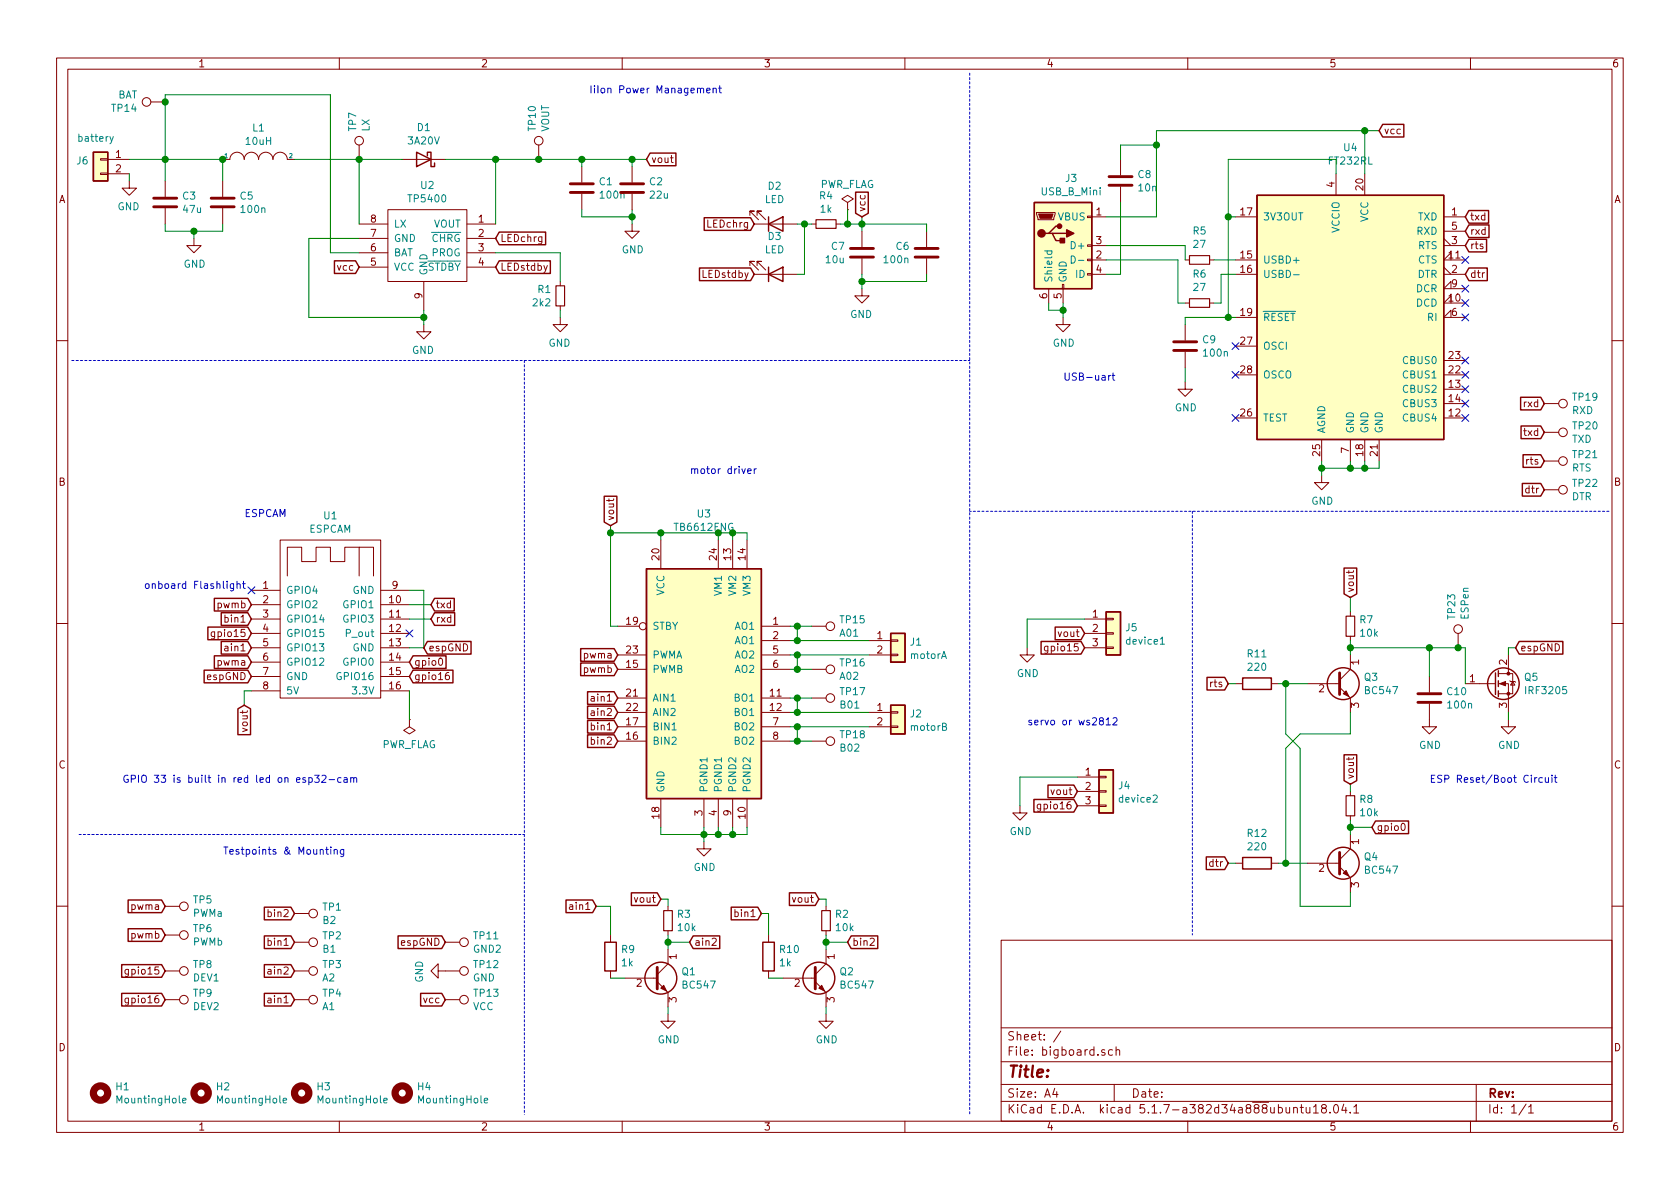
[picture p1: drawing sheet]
EESchema Schematic File Version 4
EELAYER 30 0
EELAYER END
$Descr A4 11693 8268
encoding utf-8
Sheet 1 1
Title ""
Date ""
Rev ""
Comp ""
Comment1 ""
Comment2 ""
Comment3 ""
Comment4 ""
$EndDescr
$Comp
L TP5400:TP5400 U2
U 1 1
P 2950 1450
F 0 "U2" H 2925 1621 50  0000 C CNN
F 1 "TP5400" H 2925 1528 50  0000 C CNN
F 2 "TP5400:ESOP8-F.Cu-only" H 2950 1450 50  0001 C CNN
F 3 "" H 2950 1450 50  0001 C CNN
	1    2950 1450
	-1   0    0    -1  
$EndComp
Text GLabel 2500 1850 0    50   Input ~ 0
vcc
Text GLabel 3450 1650 2    50   Input ~ 0
LEDchrg
Text GLabel 3450 1850 2    50   Input ~ 0
LEDstdby
Wire Wire Line
	2500 1650 2150 1650
Wire Wire Line
	2150 1650 2150 2200
Wire Wire Line
	2150 2200 2950 2200
Wire Wire Line
	2950 2200 2950 2150
$Comp
L power:GND #PWR03
U 1 1
P 2950 2250
F 0 "#PWR03" H 2950 2000 50  0001 C CNN
F 1 "GND" H 2955 2073 50  0000 C CNN
F 2 "" H 2950 2250 50  0001 C CNN
F 3 "" H 2950 2250 50  0001 C CNN
	1    2950 2250
	-1   0    0    -1  
$EndComp
Wire Wire Line
	2950 2250 2950 2200
Connection ~ 2950 2200
$Comp
L Device:R_Small R1
U 1 1
P 3900 2050
F 0 "R1" H 3959 2097 50  0000 L CNN
F 1 "2k2" H 3959 2004 50  0000 L CNN
F 2 "Resistor_THT:R_Axial_DIN0204_L3.6mm_D1.6mm_P5.08mm_Horizontal" H 3900 2050 50  0001 C CNN
F 3 "~" H 3900 2050 50  0001 C CNN
	1    3900 2050
	-1   0    0    -1  
$EndComp
$Comp
L power:GND #PWR02
U 1 1
P 3900 2200
F 0 "#PWR02" H 3900 1950 50  0001 C CNN
F 1 "GND" H 3905 2023 50  0000 C CNN
F 2 "" H 3900 2200 50  0001 C CNN
F 3 "" H 3900 2200 50  0001 C CNN
	1    3900 2200
	-1   0    0    -1  
$EndComp
Wire Wire Line
	3900 2200 3900 2150
Wire Wire Line
	3900 1950 3900 1750
Wire Wire Line
	3900 1750 3450 1750
$Comp
L Device:D_Schottky D1
U 1 1
P 2950 1100
F 0 "D1" H 2950 881 50  0000 C CNN
F 1 "3A20V" H 2950 974 50  0000 C CNN
F 2 "Diode_THT:D_A-405_P7.62mm_Horizontal" H 2950 1100 50  0001 C CNN
F 3 "~" H 2950 1100 50  0001 C CNN
	1    2950 1100
	-1   0    0    1   
$EndComp
$Comp
L pspice:INDUCTOR L1
U 1 1
P 1800 1100
F 0 "L1" H 1800 1321 50  0000 C CNN
F 1 "10uH" H 1800 1228 50  0000 C CNN
F 2 "Inductor_THT:L_Toroid_Vertical_L10.0mm_W5.0mm_P5.08mm" H 1800 1100 50  0001 C CNN
F 3 "~" H 1800 1100 50  0001 C CNN
	1    1800 1100
	1    0    0    -1  
$EndComp
$Comp
L Device:R_Small R4
U 1 1
P 5750 1550
F 0 "R4" V 5551 1550 50  0000 C CNN
F 1 "1k" V 5644 1550 50  0000 C CNN
F 2 "Resistor_THT:R_Axial_DIN0204_L3.6mm_D1.6mm_P5.08mm_Horizontal" H 5750 1550 50  0001 C CNN
F 3 "~" H 5750 1550 50  0001 C CNN
	1    5750 1550
	0    -1   1    0   
$EndComp
$Comp
L Device:LED D2
U 1 1
P 5400 1550
F 0 "D2" H 5392 1289 50  0000 C CNN
F 1 "LED" H 5392 1382 50  0000 C CNN
F 2 "LED_THT:LED_D3.0mm" H 5400 1550 50  0001 C CNN
F 3 "~" H 5400 1550 50  0001 C CNN
	1    5400 1550
	1    0    0    1   
$EndComp
$Comp
L Device:LED D3
U 1 1
P 5400 1900
F 0 "D3" H 5392 1639 50  0000 C CNN
F 1 "LED" H 5392 1732 50  0000 C CNN
F 2 "LED_THT:LED_D3.0mm" H 5400 1900 50  0001 C CNN
F 3 "~" H 5400 1900 50  0001 C CNN
	1    5400 1900
	1    0    0    1   
$EndComp
Wire Wire Line
	5650 1550 5600 1550
Wire Wire Line
	5600 1550 5600 1900
Wire Wire Line
	5600 1900 5550 1900
Connection ~ 5600 1550
Wire Wire Line
	5600 1550 5550 1550
Text GLabel 5250 1550 0    50   Input ~ 0
LEDchrg
Text GLabel 5250 1900 0    50   Input ~ 0
LEDstdby
$Comp
L Device:C C7
U 1 1
P 6000 1750
F 0 "C7" H 6115 1797 50  0000 L CNN
F 1 "10u" H 6115 1704 50  0000 L CNN
F 2 "Capacitor_THT:CP_Radial_D10.0mm_P2.50mm_P5.00mm" H 6038 1600 50  0001 C CNN
F 3 "~" H 6000 1750 50  0001 C CNN
	1    6000 1750
	-1   0    0    -1  
$EndComp
Text GLabel 6000 1500 1    50   Input ~ 0
vcc
$Comp
L power:PWR_FLAG #FLG02
U 1 1
P 5900 1450
F 0 "#FLG02" H 5900 1525 50  0001 C CNN
F 1 "PWR_FLAG" H 5900 1628 50  0000 C CNN
F 2 "" H 5900 1450 50  0001 C CNN
F 3 "~" H 5900 1450 50  0001 C CNN
	1    5900 1450
	-1   0    0    -1  
$EndComp
$Comp
L power:GND #PWR08
U 1 1
P 6000 2000
F 0 "#PWR08" H 6000 1750 50  0001 C CNN
F 1 "GND" H 6005 1823 50  0000 C CNN
F 2 "" H 6000 2000 50  0001 C CNN
F 3 "" H 6000 2000 50  0001 C CNN
	1    6000 2000
	-1   0    0    -1  
$EndComp
Wire Wire Line
	6000 1950 6000 1900
Wire Wire Line
	5900 1450 5900 1550
Connection ~ 5900 1550
Wire Wire Line
	5900 1550 5850 1550
Wire Wire Line
	6000 1500 6000 1550
Connection ~ 6000 1550
Wire Wire Line
	6000 1550 5900 1550
Wire Wire Line
	6000 1550 6000 1600
Text GLabel 4500 1100 2    50   Input ~ 0
vout
$Comp
L power:GND #PWR01
U 1 1
P 4400 1550
F 0 "#PWR01" H 4400 1300 50  0001 C CNN
F 1 "GND" H 4405 1373 50  0000 C CNN
F 2 "" H 4400 1550 50  0001 C CNN
F 3 "" H 4400 1550 50  0001 C CNN
	1    4400 1550
	1    0    0    -1  
$EndComp
$Comp
L Device:C C2
U 1 1
P 4400 1300
F 0 "C2" H 4515 1347 50  0000 L CNN
F 1 "22u" H 4515 1254 50  0000 L CNN
F 2 "Capacitor_THT:CP_Radial_D10.0mm_P2.50mm_P5.00mm" H 4438 1150 50  0001 C CNN
F 3 "~" H 4400 1300 50  0001 C CNN
	1    4400 1300
	1    0    0    -1  
$EndComp
$Comp
L Device:C C1
U 1 1
P 4050 1300
F 0 "C1" H 4165 1347 50  0000 L CNN
F 1 "100n" H 4165 1254 50  0000 L CNN
F 2 "Capacitor_THT:C_Disc_D3.0mm_W1.6mm_P2.50mm" H 4088 1150 50  0001 C CNN
F 3 "~" H 4050 1300 50  0001 C CNN
	1    4050 1300
	1    0    0    -1  
$EndComp
$Comp
L Device:C C5
U 1 1
P 1550 1400
F 0 "C5" H 1665 1447 50  0000 L CNN
F 1 "100n" H 1665 1354 50  0000 L CNN
F 2 "Capacitor_THT:C_Disc_D3.0mm_W1.6mm_P2.50mm" H 1588 1250 50  0001 C CNN
F 3 "~" H 1550 1400 50  0001 C CNN
	1    1550 1400
	1    0    0    -1  
$EndComp
$Comp
L Device:C C3
U 1 1
P 1150 1400
F 0 "C3" H 1265 1447 50  0000 L CNN
F 1 "47u" H 1265 1354 50  0000 L CNN
F 2 "Capacitor_THT:CP_Radial_D10.0mm_P2.50mm_P5.00mm" H 1188 1250 50  0001 C CNN
F 3 "~" H 1150 1400 50  0001 C CNN
	1    1150 1400
	1    0    0    -1  
$EndComp
$Comp
L power:GND #PWR06
U 1 1
P 1350 1650
F 0 "#PWR06" H 1350 1400 50  0001 C CNN
F 1 "GND" H 1355 1473 50  0000 C CNN
F 2 "" H 1350 1650 50  0001 C CNN
F 3 "" H 1350 1650 50  0001 C CNN
	1    1350 1650
	1    0    0    -1  
$EndComp
Wire Wire Line
	4050 1100 4050 1150
Wire Wire Line
	4400 1150 4400 1100
Connection ~ 4400 1100
Wire Wire Line
	4400 1550 4400 1500
Wire Wire Line
	4400 1500 4050 1500
Wire Wire Line
	4050 1500 4050 1450
Connection ~ 4400 1500
Wire Wire Line
	4400 1500 4400 1450
Wire Wire Line
	1550 1600 1550 1550
Wire Wire Line
	1350 1650 1350 1600
$Comp
L Device:C C9
U 1 1
P 8250 2400
F 0 "C9" H 8365 2447 50  0000 L CNN
F 1 "100n" H 8365 2354 50  0000 L CNN
F 2 "Capacitor_THT:C_Disc_D3.0mm_W1.6mm_P2.50mm" H 8288 2250 50  0001 C CNN
F 3 "~" H 8250 2400 50  0001 C CNN
	1    8250 2400
	1    0    0    -1  
$EndComp
$Comp
L Device:R_Small R6
U 1 1
P 8350 2100
F 0 "R6" V 8549 2100 50  0000 C CNN
F 1 "27" V 8456 2100 50  0000 C CNN
F 2 "Resistor_THT:R_Axial_DIN0204_L3.6mm_D1.6mm_P5.08mm_Horizontal" H 8350 2100 50  0001 C CNN
F 3 "~" H 8350 2100 50  0001 C CNN
	1    8350 2100
	0    -1   -1   0   
$EndComp
$Comp
L Device:R_Small R5
U 1 1
P 8350 1800
F 0 "R5" V 8549 1800 50  0000 C CNN
F 1 "27" V 8456 1800 50  0000 C CNN
F 2 "Resistor_THT:R_Axial_DIN0204_L3.6mm_D1.6mm_P5.08mm_Horizontal" H 8350 1800 50  0001 C CNN
F 3 "~" H 8350 1800 50  0001 C CNN
	1    8350 1800
	0    -1   -1   0   
$EndComp
Text GLabel 9600 900  2    50   Input ~ 0
vcc
$Comp
L bigboard-rescue:USB_B_Mini-Connector J3
U 1 1
P 7400 1700
F 0 "J3" H 7457 2170 50  0000 C CNN
F 1 "USB_B_Mini" H 7457 2077 50  0000 C CNN
F 2 "Connector_USB:USB_Micro-B_Molex-105017-0001" H 7550 1650 50  0001 C CNN
F 3 "~" H 7550 1650 50  0001 C CNN
	1    7400 1700
	1    0    0    -1  
$EndComp
$Comp
L Device:C C8
U 1 1
P 7800 1250
F 0 "C8" H 7915 1297 50  0000 L CNN
F 1 "10n" H 7915 1204 50  0000 L CNN
F 2 "Capacitor_THT:C_Disc_D4.3mm_W1.9mm_P5.00mm" H 7838 1100 50  0001 C CNN
F 3 "~" H 7800 1250 50  0001 C CNN
	1    7800 1250
	1    0    0    -1  
$EndComp
$Comp
L power:GND #PWR011
U 1 1
P 7400 2200
F 0 "#PWR011" H 7400 1950 50  0001 C CNN
F 1 "GND" H 7405 2023 50  0000 C CNN
F 2 "" H 7400 2200 50  0001 C CNN
F 3 "" H 7400 2200 50  0001 C CNN
	1    7400 2200
	1    0    0    -1  
$EndComp
$Comp
L power:GND #PWR012
U 1 1
P 8250 2650
F 0 "#PWR012" H 8250 2400 50  0001 C CNN
F 1 "GND" H 8255 2473 50  0000 C CNN
F 2 "" H 8250 2650 50  0001 C CNN
F 3 "" H 8250 2650 50  0001 C CNN
	1    8250 2650
	1    0    0    -1  
$EndComp
Wire Wire Line
	7700 1500 8050 1500
Wire Wire Line
	8050 1500 8050 1000
Wire Wire Line
	7800 1100 7800 1000
Wire Wire Line
	7800 1000 8050 1000
Wire Wire Line
	7800 1400 7800 1900
Wire Wire Line
	7800 1900 7700 1900
Wire Wire Line
	8050 900  8050 1000
Connection ~ 8050 1000
$Comp
L Device:C C6
U 1 1
P 6450 1750
F 0 "C6" H 6565 1797 50  0000 L CNN
F 1 "100n" H 6565 1704 50  0000 L CNN
F 2 "Capacitor_THT:C_Disc_D3.0mm_W1.6mm_P2.50mm" H 6488 1600 50  0001 C CNN
F 3 "~" H 6450 1750 50  0001 C CNN
	1    6450 1750
	-1   0    0    -1  
$EndComp
Wire Wire Line
	6450 1600 6450 1550
Wire Wire Line
	6450 1550 6000 1550
Wire Wire Line
	6450 1900 6450 1950
Wire Wire Line
	6450 1950 6000 1950
Connection ~ 6000 1950
Wire Wire Line
	6000 2000 6000 1950
Text GLabel 10200 1600 2    50   Input ~ 0
rxd
Text GLabel 10200 1500 2    50   Input ~ 0
txd
Text GLabel 10200 1700 2    50   Input ~ 0
rts
Text GLabel 10200 1900 2    50   Input ~ 0
dtr
Wire Wire Line
	7300 2100 7300 2150
Wire Wire Line
	7300 2150 7400 2150
Wire Wire Line
	7400 2150 7400 2100
Wire Wire Line
	7400 2150 7400 2200
Connection ~ 7400 2150
Text GLabel 1700 4900 3    50   Input ~ 0
vout
Wire Wire Line
	1700 4900 1700 4800
Wire Wire Line
	1700 4800 1750 4800
Wire Wire Line
	2850 4500 2950 4500
Wire Wire Line
	2850 4100 2950 4100
Wire Wire Line
	2950 4100 2950 4500
NoConn ~ 2850 4400
$Comp
L power:PWR_FLAG #FLG01
U 1 1
P 2850 5000
F 0 "#FLG01" H 2850 5075 50  0001 C CNN
F 1 "PWR_FLAG" H 2850 5177 50  0000 C CNN
F 2 "" H 2850 5000 50  0001 C CNN
F 3 "~" H 2850 5000 50  0001 C CNN
	1    2850 5000
	-1   0    0    1   
$EndComp
Wire Wire Line
	2850 5000 2850 4800
Text GLabel 3000 4200 2    50   Input ~ 0
txd
Text GLabel 3000 4300 2    50   Input ~ 0
rxd
Wire Wire Line
	2850 4200 3000 4200
Wire Wire Line
	3000 4300 2850 4300
$Comp
L bigboard-rescue:FT232RL-Interface_USB U4
U 1 1
P 9400 2200
F 0 "U4" H 9400 3384 50  0000 C CNN
F 1 "FT232RL" H 9400 3291 50  0000 C CNN
F 2 "Package_SO:SSOP-28_5.3x10.2mm_P0.65mm" H 9400 2200 50  0001 C CNN
F 3 "http://www.ftdichip.com/Products/ICs/FT232RL.htm" H 9400 2200 50  0001 C CNN
	1    9400 2200
	1    0    0    -1  
$EndComp
Wire Wire Line
	8250 2550 8250 2650
Wire Wire Line
	9500 1200 9500 900 
Connection ~ 9500 900 
Wire Wire Line
	9500 900  9600 900 
Wire Wire Line
	9300 1200 9300 1100
Wire Wire Line
	9300 1100 8550 1100
Wire Wire Line
	8550 1100 8550 1500
Wire Wire Line
	8550 1500 8600 1500
Wire Wire Line
	8550 1500 8550 2200
Wire Wire Line
	8550 2200 8600 2200
Connection ~ 8550 1500
Wire Wire Line
	8450 1800 8600 1800
Wire Wire Line
	8250 1800 8250 1700
Wire Wire Line
	7700 1700 8250 1700
Wire Wire Line
	7700 1800 8200 1800
Wire Wire Line
	8200 1800 8200 2100
Wire Wire Line
	8200 2100 8250 2100
Wire Wire Line
	8450 2100 8500 2100
Wire Wire Line
	8500 2100 8500 1900
Wire Wire Line
	8500 1900 8600 1900
NoConn ~ 8600 2400
NoConn ~ 8600 2600
NoConn ~ 8600 2900
Wire Wire Line
	8250 2250 8250 2200
Wire Wire Line
	8250 2200 8550 2200
Connection ~ 8550 2200
Wire Wire Line
	9200 3200 9200 3250
Wire Wire Line
	9200 3250 9400 3250
Wire Wire Line
	9600 3250 9600 3200
Wire Wire Line
	9500 3200 9500 3250
Connection ~ 9500 3250
Wire Wire Line
	9500 3250 9600 3250
Wire Wire Line
	9400 3200 9400 3250
Connection ~ 9400 3250
Wire Wire Line
	9400 3250 9500 3250
NoConn ~ 10200 1800
NoConn ~ 10200 2000
NoConn ~ 10200 2100
NoConn ~ 10200 2200
NoConn ~ 10200 2500
NoConn ~ 10200 2600
NoConn ~ 10200 2700
NoConn ~ 10200 2800
NoConn ~ 10200 2900
$Comp
L power:GND #PWR013
U 1 1
P 9200 3300
F 0 "#PWR013" H 9200 3050 50  0001 C CNN
F 1 "GND" H 9205 3123 50  0000 C CNN
F 2 "" H 9200 3300 50  0001 C CNN
F 3 "" H 9200 3300 50  0001 C CNN
	1    9200 3300
	1    0    0    -1  
$EndComp
Wire Wire Line
	9200 3300 9200 3250
Connection ~ 9200 3250
$Comp
L bigboard-rescue:TB6612FNG-Driver_Motor U3
U 1 1
P 4900 4750
F 0 "U3" H 4900 5934 50  0000 C CNN
F 1 "TB6612FNG" H 4900 5841 50  0000 C CNN
F 2 "Package_SO:SSOP-24_5.3x8.2mm_P0.65mm" H 5350 5350 50  0001 C CNN
F 3 "https://toshiba.semicon-storage.com/us/product/linear/motordriver/detail.TB6612FNG.html" H 5350 5350 50  0001 C CNN
	1    4900 4750
	1    0    0    -1  
$EndComp
$Comp
L Connector_Generic:Conn_01x02 J1
U 1 1
P 6250 4450
F 0 "J1" H 6330 4442 50  0000 L CNN
F 1 "motorA" H 6330 4349 50  0000 L CNN
F 2 "Connector_PinHeader_2.54mm:PinHeader_1x02_P2.54mm_Vertical" H 6250 4450 50  0001 C CNN
F 3 "~" H 6250 4450 50  0001 C CNN
	1    6250 4450
	1    0    0    -1  
$EndComp
$Comp
L Connector_Generic:Conn_01x02 J2
U 1 1
P 6250 4950
F 0 "J2" H 6330 4942 50  0000 L CNN
F 1 "motorB" H 6330 4849 50  0000 L CNN
F 2 "Connector_PinHeader_2.54mm:PinHeader_1x02_P2.54mm_Vertical" H 6250 4950 50  0001 C CNN
F 3 "~" H 6250 4950 50  0001 C CNN
	1    6250 4950
	1    0    0    -1  
$EndComp
Wire Wire Line
	5500 4350 5550 4350
Wire Wire Line
	5550 4350 5550 4450
Wire Wire Line
	5550 4450 5500 4450
Wire Wire Line
	5550 4450 6050 4450
Connection ~ 5550 4450
Wire Wire Line
	5500 4550 5550 4550
Wire Wire Line
	5500 4650 5550 4650
Wire Wire Line
	5550 4650 5550 4550
Connection ~ 5550 4550
Wire Wire Line
	5550 4550 6050 4550
Wire Wire Line
	5500 4850 5550 4850
Wire Wire Line
	5550 4850 5550 4950
Wire Wire Line
	5550 4950 5500 4950
Wire Wire Line
	5550 4950 6050 4950
Connection ~ 5550 4950
Wire Wire Line
	5500 5050 5550 5050
Wire Wire Line
	5500 5150 5550 5150
Wire Wire Line
	5550 5150 5550 5050
Connection ~ 5550 5050
Wire Wire Line
	5550 5050 6050 5050
$Comp
L power:GND #PWR07
U 1 1
P 4900 5850
F 0 "#PWR07" H 4900 5600 50  0001 C CNN
F 1 "GND" H 4905 5673 50  0000 C CNN
F 2 "" H 4900 5850 50  0001 C CNN
F 3 "" H 4900 5850 50  0001 C CNN
	1    4900 5850
	1    0    0    -1  
$EndComp
Wire Wire Line
	4600 5750 4600 5800
Wire Wire Line
	4600 5800 4900 5800
Wire Wire Line
	5200 5800 5200 5750
Wire Wire Line
	5100 5750 5100 5800
Connection ~ 5100 5800
Wire Wire Line
	5100 5800 5200 5800
Wire Wire Line
	5000 5750 5000 5800
Connection ~ 5000 5800
Wire Wire Line
	5000 5800 5100 5800
Wire Wire Line
	4900 5750 4900 5800
Connection ~ 4900 5800
Wire Wire Line
	4900 5800 5000 5800
Wire Wire Line
	4900 5850 4900 5800
Wire Wire Line
	5200 3750 5200 3700
Wire Wire Line
	5200 3700 5100 3700
Wire Wire Line
	4600 3700 4600 3750
Wire Wire Line
	5000 3750 5000 3700
Connection ~ 5000 3700
Wire Wire Line
	5000 3700 4600 3700
Wire Wire Line
	5100 3750 5100 3700
Connection ~ 5100 3700
Wire Wire Line
	5100 3700 5000 3700
Wire Wire Line
	4300 4350 4250 4350
Wire Wire Line
	4250 4350 4250 3700
Wire Wire Line
	4250 3700 4600 3700
Connection ~ 4600 3700
Text GLabel 4250 3650 1    50   Input ~ 0
vout
Wire Wire Line
	4250 3650 4250 3700
Connection ~ 4250 3700
Text GLabel 1750 4700 0    50   Input ~ 0
espGND
Text GLabel 2950 4500 2    50   Input ~ 0
espGND
Text GLabel 10550 4500 2    50   Input ~ 0
espGND
Text GLabel 9400 4150 1    50   Input ~ 0
vout
$Comp
L Device:R_Small R7
U 1 1
P 9400 4350
F 0 "R7" H 9459 4397 50  0000 L CNN
F 1 "10k" H 9459 4304 50  0000 L CNN
F 2 "Resistor_THT:R_Axial_DIN0204_L3.6mm_D1.6mm_P5.08mm_Horizontal" H 9400 4350 50  0001 C CNN
F 3 "~" H 9400 4350 50  0001 C CNN
	1    9400 4350
	1    0    0    -1  
$EndComp
$Comp
L power:GND #PWR015
U 1 1
P 10500 5000
F 0 "#PWR015" H 10500 4750 50  0001 C CNN
F 1 "GND" H 10505 4823 50  0000 C CNN
F 2 "" H 10500 5000 50  0001 C CNN
F 3 "" H 10500 5000 50  0001 C CNN
	1    10500 5000
	1    0    0    -1  
$EndComp
Wire Wire Line
	10550 4500 10500 4500
Wire Wire Line
	10500 4500 10500 4550
Wire Wire Line
	9400 4450 9400 4500
Wire Wire Line
	9400 4500 9950 4500
Wire Wire Line
	10200 4500 10200 4750
Connection ~ 9400 4500
Wire Wire Line
	9400 4500 9400 4550
Wire Wire Line
	9400 4250 9400 4150
Wire Wire Line
	10500 5000 10500 4950
Text GLabel 8550 4750 0    50   Input ~ 0
rts
$Comp
L Device:R_Small R8
U 1 1
P 9400 5600
F 0 "R8" H 9459 5647 50  0000 L CNN
F 1 "10k" H 9459 5554 50  0000 L CNN
F 2 "Resistor_THT:R_Axial_DIN0204_L3.6mm_D1.6mm_P5.08mm_Horizontal" H 9400 5600 50  0001 C CNN
F 3 "~" H 9400 5600 50  0001 C CNN
	1    9400 5600
	1    0    0    -1  
$EndComp
Text GLabel 9400 5450 1    50   Input ~ 0
vout
Wire Wire Line
	9400 5450 9400 5500
Text GLabel 8550 6000 0    50   Input ~ 0
dtr
Wire Wire Line
	9400 5700 9400 5750
Text GLabel 2850 4600 2    50   Input ~ 0
gpio0
Text GLabel 9550 5750 2    50   Input ~ 0
gpio0
Wire Wire Line
	9550 5750 9400 5750
Connection ~ 9400 5750
Wire Wire Line
	9400 5750 9400 5800
Wire Wire Line
	8950 5200 8950 6000
Wire Wire Line
	8950 6000 8900 6000
Wire Wire Line
	9400 4950 9400 5100
Wire Wire Line
	8950 6000 9100 6000
Connection ~ 8950 6000
Wire Wire Line
	8900 4750 8950 4750
Wire Wire Line
	8950 5100 9050 5200
Wire Wire Line
	9050 6300 9400 6300
Wire Wire Line
	9400 6200 9400 6300
Wire Wire Line
	8950 4750 8950 5100
Connection ~ 8950 4750
Wire Wire Line
	8950 4750 9100 4750
Text GLabel 2850 4700 2    50   Input ~ 0
gpio16
Text GLabel 7550 4500 0    50   Input ~ 0
gpio15
Text GLabel 7500 5600 0    50   Input ~ 0
gpio16
$Comp
L Device:C C10
U 1 1
P 9950 4850
F 0 "C10" H 10065 4897 50  0000 L CNN
F 1 "100n" H 10065 4804 50  0000 L CNN
F 2 "Capacitor_THT:C_Disc_D3.0mm_W1.6mm_P2.50mm" H 9988 4700 50  0001 C CNN
F 3 "~" H 9950 4850 50  0001 C CNN
	1    9950 4850
	1    0    0    -1  
$EndComp
$Comp
L power:GND #PWR014
U 1 1
P 9950 5000
F 0 "#PWR014" H 9950 4750 50  0001 C CNN
F 1 "GND" H 9955 4823 50  0000 C CNN
F 2 "" H 9950 5000 50  0001 C CNN
F 3 "" H 9950 5000 50  0001 C CNN
	1    9950 5000
	1    0    0    -1  
$EndComp
Wire Wire Line
	9950 4700 9950 4500
Connection ~ 9950 4500
Wire Wire Line
	9950 4500 10150 4500
Text GLabel 4300 4550 0    50   Input ~ 0
pwma
Text GLabel 4300 4650 0    50   Input ~ 0
pwmb
Text GLabel 4300 4850 0    50   Input ~ 0
ain1
Text GLabel 4300 4950 0    50   Input ~ 0
ain2
Text GLabel 4300 5050 0    50   Input ~ 0
bin1
Text GLabel 4300 5150 0    50   Input ~ 0
bin2
Text GLabel 1750 4500 0    50   Input ~ 0
ain1
Text GLabel 4800 6550 2    50   Input ~ 0
ain2
Text Notes 4100 650  0    50   ~ 0
IiIon Power Management
Text Notes 7400 2650 0    50   ~ 0
USB-uart\n
Text Notes 4800 3300 0    50   ~ 0
motor driver\n
Text Notes 1700 3600 0    50   ~ 0
ESPCAM\n
Text Notes 9950 5450 0    50   ~ 0
ESP Reset/Boot Circuit\n
NoConn ~ 1750 4100
Text Notes 1000 4100 0    50   ~ 0
onboard Flashlight
Text GLabel 1750 4200 0    50   Input ~ 0
pwmb
Text GLabel 1750 4300 0    50   Input ~ 0
bin1
Text GLabel 1750 4400 0    50   Input ~ 0
gpio15
Text GLabel 1750 4600 0    50   Input ~ 0
pwma
$Comp
L Connector_Generic:Conn_01x03 J5
U 1 1
P 7750 4400
F 0 "J5" H 7830 4442 50  0000 L CNN
F 1 "device1" H 7830 4349 50  0000 L CNN
F 2 "Connector_PinHeader_2.54mm:PinHeader_1x03_P2.54mm_Vertical" H 7750 4400 50  0001 C CNN
F 3 "~" H 7750 4400 50  0001 C CNN
	1    7750 4400
	1    0    0    -1  
$EndComp
$Comp
L Connector_Generic:Conn_01x03 J4
U 1 1
P 7700 5500
F 0 "J4" H 7780 5542 50  0000 L CNN
F 1 "device2" H 7780 5449 50  0000 L CNN
F 2 "Connector_PinHeader_2.54mm:PinHeader_1x03_P2.54mm_Vertical" H 7700 5500 50  0001 C CNN
F 3 "~" H 7700 5500 50  0001 C CNN
	1    7700 5500
	1    0    0    -1  
$EndComp
$Comp
L power:GND #PWR09
U 1 1
P 7100 5600
F 0 "#PWR09" H 7100 5350 50  0001 C CNN
F 1 "GND" H 7105 5423 50  0000 C CNN
F 2 "" H 7100 5600 50  0001 C CNN
F 3 "" H 7100 5600 50  0001 C CNN
	1    7100 5600
	1    0    0    -1  
$EndComp
$Comp
L power:GND #PWR010
U 1 1
P 7150 4500
F 0 "#PWR010" H 7150 4250 50  0001 C CNN
F 1 "GND" H 7155 4323 50  0000 C CNN
F 2 "" H 7150 4500 50  0001 C CNN
F 3 "" H 7150 4500 50  0001 C CNN
	1    7150 4500
	1    0    0    -1  
$EndComp
Text GLabel 7550 4400 0    50   Input ~ 0
vout
Text GLabel 7500 5500 0    50   Input ~ 0
vout
Wire Wire Line
	7550 4300 7150 4300
Wire Wire Line
	7150 4300 7150 4500
Wire Wire Line
	7500 5400 7100 5400
Wire Wire Line
	7100 5400 7100 5600
Text Notes 7150 5050 0    50   ~ 0
servo or ws2812\n
Text GLabel 4150 6300 0    50   Input ~ 0
ain1
$Comp
L Device:R_Small R3
U 1 1
P 4650 6400
F 0 "R3" H 4709 6447 50  0000 L CNN
F 1 "10k" H 4709 6354 50  0000 L CNN
F 2 "Resistor_THT:R_Axial_DIN0204_L3.6mm_D1.6mm_P5.08mm_Horizontal" H 4650 6400 50  0001 C CNN
F 3 "~" H 4650 6400 50  0001 C CNN
	1    4650 6400
	1    0    0    -1  
$EndComp
$Comp
L power:GND #PWR05
U 1 1
P 4650 7050
F 0 "#PWR05" H 4650 6800 50  0001 C CNN
F 1 "GND" H 4655 6873 50  0000 C CNN
F 2 "" H 4650 7050 50  0001 C CNN
F 3 "" H 4650 7050 50  0001 C CNN
	1    4650 7050
	1    0    0    -1  
$EndComp
Text GLabel 4600 6250 0    50   Input ~ 0
vout
Text GLabel 5900 6550 2    50   Input ~ 0
bin2
Text GLabel 5300 6350 0    50   Input ~ 0
bin1
$Comp
L Device:R_Small R2
U 1 1
P 5750 6400
F 0 "R2" H 5809 6447 50  0000 L CNN
F 1 "10k" H 5809 6354 50  0000 L CNN
F 2 "Resistor_THT:R_Axial_DIN0204_L3.6mm_D1.6mm_P5.08mm_Horizontal" H 5750 6400 50  0001 C CNN
F 3 "~" H 5750 6400 50  0001 C CNN
	1    5750 6400
	1    0    0    -1  
$EndComp
$Comp
L power:GND #PWR04
U 1 1
P 5750 7050
F 0 "#PWR04" H 5750 6800 50  0001 C CNN
F 1 "GND" H 5755 6873 50  0000 C CNN
F 2 "" H 5750 7050 50  0001 C CNN
F 3 "" H 5750 7050 50  0001 C CNN
	1    5750 7050
	1    0    0    -1  
$EndComp
Text GLabel 5700 6250 0    50   Input ~ 0
vout
Wire Wire Line
	5700 6250 5750 6250
Wire Wire Line
	5750 6250 5750 6300
Wire Wire Line
	5750 6600 5750 6550
Wire Wire Line
	5900 6550 5750 6550
Connection ~ 5750 6550
Wire Wire Line
	5750 6550 5750 6500
Wire Wire Line
	5350 6800 5450 6800
Wire Wire Line
	5750 7050 5750 7000
Wire Wire Line
	4650 6600 4650 6550
Wire Wire Line
	4800 6550 4650 6550
Connection ~ 4650 6550
Wire Wire Line
	4650 6550 4650 6500
Wire Wire Line
	4600 6250 4650 6250
Wire Wire Line
	4650 6250 4650 6300
Wire Wire Line
	4650 7050 4650 7000
Wire Notes Line
	500  2500 6750 2500
Wire Notes Line
	6750 500  6750 7750
Wire Notes Line
	11200 3550 6750 3550
Wire Notes Line
	8300 3550 8300 6500
Wire Notes Line
	3650 2500 3650 7750
Text Notes 850  5450 0    50   ~ 0
GPIO 33 is built in red led on esp32-cam
Wire Wire Line
	8050 900  9500 900 
$Comp
L espcam:ESPCAM U1
U 1 1
P 2300 4000
F 0 "U1" H 2300 4421 50  0000 C CNN
F 1 "ESPCAM" H 2300 4328 50  0000 C CNN
F 2 "espcam:ESPCAM_bottom" H 2300 4000 50  0001 C CNN
F 3 "" H 2300 4000 50  0001 C CNN
	1    2300 4000
	1    0    0    -1  
$EndComp
$Comp
L Device:R R11
U 1 1
P 8750 4750
F 0 "R11" V 8540 4750 50  0000 C CNN
F 1 "220" V 8633 4750 50  0000 C CNN
F 2 "Resistor_THT:R_Axial_DIN0204_L3.6mm_D1.6mm_P5.08mm_Horizontal" V 8680 4750 50  0001 C CNN
F 3 "~" H 8750 4750 50  0001 C CNN
	1    8750 4750
	0    1    1    0   
$EndComp
$Comp
L Device:R R12
U 1 1
P 8750 6000
F 0 "R12" V 8540 6000 50  0000 C CNN
F 1 "220" V 8633 6000 50  0000 C CNN
F 2 "Resistor_THT:R_Axial_DIN0204_L3.6mm_D1.6mm_P5.08mm_Horizontal" V 8680 6000 50  0001 C CNN
F 3 "~" H 8750 6000 50  0001 C CNN
	1    8750 6000
	0    1    1    0   
$EndComp
$Comp
L Device:R R10
U 1 1
P 5350 6650
F 0 "R10" H 5280 6603 50  0000 R CNN
F 1 "1k" H 5280 6696 50  0000 R CNN
F 2 "Resistor_THT:R_Axial_DIN0204_L3.6mm_D1.6mm_P5.08mm_Horizontal" V 5280 6650 50  0001 C CNN
F 3 "~" H 5350 6650 50  0001 C CNN
	1    5350 6650
	-1   0    0    1   
$EndComp
$Comp
L Device:R R9
U 1 1
P 4250 6650
F 0 "R9" H 4180 6603 50  0000 R CNN
F 1 "1k" H 4180 6696 50  0000 R CNN
F 2 "Resistor_THT:R_Axial_DIN0204_L3.6mm_D1.6mm_P5.08mm_Horizontal" V 4180 6650 50  0001 C CNN
F 3 "~" H 4250 6650 50  0001 C CNN
	1    4250 6650
	-1   0    0    1   
$EndComp
$Comp
L Transistor_BJT:BC547 Q1
U 1 1
P 4550 6800
F 0 "Q1" H 4741 6847 50  0000 L CNN
F 1 "BC547" H 4741 6754 50  0000 L CNN
F 2 "Package_TO_SOT_THT:TO-92_Inline" H 4750 6725 50  0001 L CIN
F 3 "http://www.fairchildsemi.com/ds/BC/BC547.pdf" H 4550 6800 50  0001 L CNN
	1    4550 6800
	1    0    0    -1  
$EndComp
$Comp
L Transistor_BJT:BC547 Q2
U 1 1
P 5650 6800
F 0 "Q2" H 5841 6847 50  0000 L CNN
F 1 "BC547" H 5841 6754 50  0000 L CNN
F 2 "Package_TO_SOT_THT:TO-92_Inline" H 5850 6725 50  0001 L CIN
F 3 "http://www.fairchildsemi.com/ds/BC/BC547.pdf" H 5650 6800 50  0001 L CNN
	1    5650 6800
	1    0    0    -1  
$EndComp
$Comp
L Transistor_BJT:BC547 Q3
U 1 1
P 9300 4750
F 0 "Q3" H 9491 4797 50  0000 L CNN
F 1 "BC547" H 9491 4704 50  0000 L CNN
F 2 "Package_TO_SOT_THT:TO-92_Inline" H 9500 4675 50  0001 L CIN
F 3 "http://www.fairchildsemi.com/ds/BC/BC547.pdf" H 9300 4750 50  0001 L CNN
	1    9300 4750
	1    0    0    -1  
$EndComp
$Comp
L Transistor_BJT:BC547 Q4
U 1 1
P 9300 6000
F 0 "Q4" H 9491 6047 50  0000 L CNN
F 1 "BC547" H 9491 5954 50  0000 L CNN
F 2 "Package_TO_SOT_THT:TO-92_Inline" H 9500 5925 50  0001 L CIN
F 3 "http://www.fairchildsemi.com/ds/BC/BC547.pdf" H 9300 6000 50  0001 L CNN
	1    9300 6000
	1    0    0    -1  
$EndComp
$Comp
L Transistor_FET:IRF3205 Q5
U 1 1
P 10400 4750
F 0 "Q5" H 10606 4797 50  0000 L CNN
F 1 "IRF3205" H 10606 4704 50  0000 L CNN
F 2 "Package_TO_SOT_THT:TO-220F-3_Horizontal_TabDown" H 10650 4675 50  0001 L CIN
F 3 "http://www.irf.com/product-info/datasheets/data/irf3205.pdf" H 10400 4750 50  0001 L CNN
	1    10400 4750
	1    0    0    -1  
$EndComp
Wire Wire Line
	8550 4750 8600 4750
Wire Wire Line
	8550 6000 8600 6000
Wire Wire Line
	4150 6300 4250 6300
Wire Wire Line
	4250 6300 4250 6500
Wire Wire Line
	4250 6800 4350 6800
Wire Wire Line
	5300 6350 5350 6350
Wire Wire Line
	5350 6350 5350 6500
$Comp
L power:GND #PWR016
U 1 1
P 900 1250
F 0 "#PWR016" H 900 1000 50  0001 C CNN
F 1 "GND" H 905 1073 50  0000 C CNN
F 2 "" H 900 1250 50  0001 C CNN
F 3 "" H 900 1250 50  0001 C CNN
	1    900  1250
	-1   0    0    -1  
$EndComp
$Comp
L Connector_Generic:Conn_01x02 J6
U 1 1
P 700 1100
F 0 "J6" H 780 1092 50  0000 L CNN
F 1 "battery" H 600 1250 50  0000 L CNN
F 2 "Connector_PinHeader_2.54mm:PinHeader_1x02_P2.54mm_Vertical" H 700 1100 50  0001 C CNN
F 3 "~" H 700 1100 50  0001 C CNN
	1    700  1100
	-1   0    0    -1  
$EndComp
Wire Wire Line
	900  1200 900  1250
Wire Notes Line
	550  5800 3650 5800
$Comp
L Connector:TestPoint TP1
U 1 1
P 2050 6350
F 0 "TP1" V 2003 6541 50  0000 L CNN
F 1 "B2" V 2096 6541 50  0000 L CNN
F 2 "TestPoint:TestPoint_Bridge_Pitch2.54mm_Drill0.7mm" H 2250 6350 50  0001 C CNN
F 3 "~" H 2250 6350 50  0001 C CNN
	1    2050 6350
	0    1    1    0   
$EndComp
Text GLabel 2050 6350 0    50   Input ~ 0
bin2
Text GLabel 2050 6550 0    50   Input ~ 0
bin1
Text GLabel 2050 6750 0    50   Input ~ 0
ain2
Text GLabel 2050 6950 0    50   Input ~ 0
ain1
Text GLabel 10750 2800 0    50   Input ~ 0
rxd
Text GLabel 10750 3000 0    50   Input ~ 0
txd
Text GLabel 3100 6550 0    50   Input ~ 0
espGND
$Comp
L power:GND #PWR017
U 1 1
P 3100 6750
F 0 "#PWR017" H 3100 6500 50  0001 C CNN
F 1 "GND" H 3105 6573 50  0000 C CNN
F 2 "" H 3100 6750 50  0001 C CNN
F 3 "" H 3100 6750 50  0001 C CNN
	1    3100 6750
	0    1    1    0   
$EndComp
Text GLabel 1150 6300 0    50   Input ~ 0
pwma
Text GLabel 1150 6500 0    50   Input ~ 0
pwmb
$Comp
L Connector:TestPoint TP2
U 1 1
P 2050 6550
F 0 "TP2" V 2003 6741 50  0000 L CNN
F 1 "B1" V 2096 6741 50  0000 L CNN
F 2 "TestPoint:TestPoint_Bridge_Pitch2.54mm_Drill0.7mm" H 2250 6550 50  0001 C CNN
F 3 "~" H 2250 6550 50  0001 C CNN
	1    2050 6550
	0    1    1    0   
$EndComp
$Comp
L Connector:TestPoint TP3
U 1 1
P 2050 6750
F 0 "TP3" V 2003 6941 50  0000 L CNN
F 1 "A2" V 2096 6941 50  0000 L CNN
F 2 "TestPoint:TestPoint_Bridge_Pitch2.54mm_Drill0.7mm" H 2250 6750 50  0001 C CNN
F 3 "~" H 2250 6750 50  0001 C CNN
	1    2050 6750
	0    1    1    0   
$EndComp
$Comp
L Connector:TestPoint TP4
U 1 1
P 2050 6950
F 0 "TP4" V 2003 7141 50  0000 L CNN
F 1 "A1" V 2096 7141 50  0000 L CNN
F 2 "TestPoint:TestPoint_Bridge_Pitch2.54mm_Drill0.7mm" H 2250 6950 50  0001 C CNN
F 3 "~" H 2250 6950 50  0001 C CNN
	1    2050 6950
	0    1    1    0   
$EndComp
$Comp
L Connector:TestPoint TP5
U 1 1
P 1150 6300
F 0 "TP5" V 1103 6490 50  0000 L CNN
F 1 "PWMa" V 1196 6490 50  0000 L CNN
F 2 "TestPoint:TestPoint_Bridge_Pitch2.54mm_Drill0.7mm" H 1350 6300 50  0001 C CNN
F 3 "~" H 1350 6300 50  0001 C CNN
	1    1150 6300
	0    1    1    0   
$EndComp
$Comp
L Connector:TestPoint TP6
U 1 1
P 1150 6500
F 0 "TP6" V 1103 6690 50  0000 L CNN
F 1 "PWMb" V 1196 6690 50  0000 L CNN
F 2 "TestPoint:TestPoint_Bridge_Pitch2.54mm_Drill0.7mm" H 1350 6500 50  0001 C CNN
F 3 "~" H 1350 6500 50  0001 C CNN
	1    1150 6500
	0    1    1    0   
$EndComp
$Comp
L Connector:TestPoint TP10
U 1 1
P 3750 1100
F 0 "TP10" V 3703 1290 50  0000 L CNN
F 1 "VOUT" V 3796 1290 50  0000 L CNN
F 2 "TestPoint:TestPoint_Bridge_Pitch2.54mm_Drill0.7mm" H 3950 1100 50  0001 C CNN
F 3 "~" H 3950 1100 50  0001 C CNN
	1    3750 1100
	1    0    0    -1  
$EndComp
$Comp
L Connector:TestPoint TP11
U 1 1
P 3100 6550
F 0 "TP11" V 3053 6740 50  0000 L CNN
F 1 "GND2" V 3146 6740 50  0000 L CNN
F 2 "TestPoint:TestPoint_Bridge_Pitch2.54mm_Drill0.7mm" H 3300 6550 50  0001 C CNN
F 3 "~" H 3300 6550 50  0001 C CNN
	1    3100 6550
	0    1    1    0   
$EndComp
$Comp
L Connector:TestPoint TP12
U 1 1
P 3100 6750
F 0 "TP12" V 3053 6940 50  0000 L CNN
F 1 "GND" V 3146 6940 50  0000 L CNN
F 2 "TestPoint:TestPoint_Bridge_Pitch2.54mm_Drill0.7mm" H 3300 6750 50  0001 C CNN
F 3 "~" H 3300 6750 50  0001 C CNN
	1    3100 6750
	0    1    1    0   
$EndComp
$Comp
L Connector:TestPoint TP13
U 1 1
P 3100 6950
F 0 "TP13" V 3053 7141 50  0000 L CNN
F 1 "VCC" V 3146 7141 50  0000 L CNN
F 2 "TestPoint:TestPoint_Bridge_Pitch2.54mm_Drill0.7mm" H 3300 6950 50  0001 C CNN
F 3 "~" H 3300 6950 50  0001 C CNN
	1    3100 6950
	0    1    1    0   
$EndComp
$Comp
L Connector:TestPoint TP15
U 1 1
P 5650 4350
F 0 "TP15" V 5603 4540 50  0000 L CNN
F 1 "A01" V 5696 4540 50  0000 L CNN
F 2 "TestPoint:TestPoint_Bridge_Pitch2.54mm_Drill0.7mm" H 5850 4350 50  0001 C CNN
F 3 "~" H 5850 4350 50  0001 C CNN
	1    5650 4350
	0    1    1    0   
$EndComp
$Comp
L Connector:TestPoint TP14
U 1 1
P 1150 700
F 0 "TP14" V 1103 891 50  0000 L CNN
F 1 "BAT" V 1196 891 50  0000 L CNN
F 2 "TestPoint:TestPoint_Bridge_Pitch2.54mm_Drill0.7mm" H 1350 700 50  0001 C CNN
F 3 "~" H 1350 700 50  0001 C CNN
	1    1150 700 
	0    -1   -1   0   
$EndComp
$Comp
L Connector:TestPoint TP16
U 1 1
P 5650 4650
F 0 "TP16" V 5603 4840 50  0000 L CNN
F 1 "A02" V 5696 4840 50  0000 L CNN
F 2 "TestPoint:TestPoint_Bridge_Pitch2.54mm_Drill0.7mm" H 5850 4650 50  0001 C CNN
F 3 "~" H 5850 4650 50  0001 C CNN
	1    5650 4650
	0    1    1    0   
$EndComp
$Comp
L Connector:TestPoint TP17
U 1 1
P 5650 4850
F 0 "TP17" V 5603 5041 50  0000 L CNN
F 1 "B01" V 5696 5041 50  0000 L CNN
F 2 "TestPoint:TestPoint_Bridge_Pitch2.54mm_Drill0.7mm" H 5850 4850 50  0001 C CNN
F 3 "~" H 5850 4850 50  0001 C CNN
	1    5650 4850
	0    1    1    0   
$EndComp
$Comp
L Connector:TestPoint TP18
U 1 1
P 5650 5150
F 0 "TP18" V 5603 5341 50  0000 L CNN
F 1 "B02" V 5696 5341 50  0000 L CNN
F 2 "TestPoint:TestPoint_Bridge_Pitch2.54mm_Drill0.7mm" H 5850 5150 50  0001 C CNN
F 3 "~" H 5850 5150 50  0001 C CNN
	1    5650 5150
	0    1    1    0   
$EndComp
$Comp
L Connector:TestPoint TP19
U 1 1
P 10750 2800
F 0 "TP19" V 10703 2990 50  0000 L CNN
F 1 "RXD" V 10796 2990 50  0000 L CNN
F 2 "TestPoint:TestPoint_Bridge_Pitch2.54mm_Drill0.7mm" H 10950 2800 50  0001 C CNN
F 3 "~" H 10950 2800 50  0001 C CNN
	1    10750 2800
	0    1    1    0   
$EndComp
$Comp
L Connector:TestPoint TP20
U 1 1
P 10750 3000
F 0 "TP20" V 10703 3191 50  0000 L CNN
F 1 "TXD" V 10796 3191 50  0000 L CNN
F 2 "TestPoint:TestPoint_Bridge_Pitch2.54mm_Drill0.7mm" H 10950 3000 50  0001 C CNN
F 3 "~" H 10950 3000 50  0001 C CNN
	1    10750 3000
	0    1    1    0   
$EndComp
Text GLabel 10750 3200 0    50   Input ~ 0
rts
Text GLabel 10750 3400 0    50   Input ~ 0
dtr
$Comp
L Connector:TestPoint TP21
U 1 1
P 10750 3200
F 0 "TP21" V 10703 3390 50  0000 L CNN
F 1 "RTS" V 10796 3390 50  0000 L CNN
F 2 "TestPoint:TestPoint_Bridge_Pitch2.54mm_Drill0.7mm" H 10950 3200 50  0001 C CNN
F 3 "~" H 10950 3200 50  0001 C CNN
	1    10750 3200
	0    1    1    0   
$EndComp
$Comp
L Connector:TestPoint TP22
U 1 1
P 10750 3400
F 0 "TP22" V 10703 3590 50  0000 L CNN
F 1 "DTR" V 10796 3590 50  0000 L CNN
F 2 "TestPoint:TestPoint_Bridge_Pitch2.54mm_Drill0.7mm" H 10950 3400 50  0001 C CNN
F 3 "~" H 10950 3400 50  0001 C CNN
	1    10750 3400
	0    1    1    0   
$EndComp
Text GLabel 3100 6950 0    50   Input ~ 0
vcc
$Comp
L Connector:TestPoint TP7
U 1 1
P 2500 1100
F 0 "TP7" V 2453 1291 50  0000 L CNN
F 1 "LX" V 2546 1291 50  0000 L CNN
F 2 "TestPoint:TestPoint_Bridge_Pitch2.54mm_Drill0.7mm" H 2700 1100 50  0001 C CNN
F 3 "~" H 2700 1100 50  0001 C CNN
	1    2500 1100
	1    0    0    -1  
$EndComp
$Comp
L Connector:TestPoint TP8
U 1 1
P 1150 6750
F 0 "TP8" V 1103 6940 50  0000 L CNN
F 1 "DEV1" V 1196 6940 50  0000 L CNN
F 2 "TestPoint:TestPoint_Bridge_Pitch2.54mm_Drill0.7mm" H 1350 6750 50  0001 C CNN
F 3 "~" H 1350 6750 50  0001 C CNN
	1    1150 6750
	0    1    1    0   
$EndComp
$Comp
L Connector:TestPoint TP9
U 1 1
P 1150 6950
F 0 "TP9" V 1103 7140 50  0000 L CNN
F 1 "DEV2" V 1196 7140 50  0000 L CNN
F 2 "TestPoint:TestPoint_Bridge_Pitch2.54mm_Drill0.7mm" H 1350 6950 50  0001 C CNN
F 3 "~" H 1350 6950 50  0001 C CNN
	1    1150 6950
	0    1    1    0   
$EndComp
Wire Wire Line
	4400 1100 4500 1100
Text GLabel 1150 6750 0    50   Input ~ 0
gpio15
Text GLabel 1150 6950 0    50   Input ~ 0
gpio16
Wire Wire Line
	5650 4350 5550 4350
Connection ~ 5550 4350
Wire Wire Line
	5650 4650 5550 4650
Connection ~ 5550 4650
Wire Wire Line
	5650 4850 5550 4850
Connection ~ 5550 4850
Wire Wire Line
	5650 5150 5550 5150
Connection ~ 5550 5150
$Comp
L Connector:TestPoint TP23
U 1 1
P 10150 4500
F 0 "TP23" V 10103 4691 50  0000 L CNN
F 1 "ESPen" V 10196 4691 50  0000 L CNN
F 2 "TestPoint:TestPoint_Bridge_Pitch2.54mm_Drill0.7mm" H 10350 4500 50  0001 C CNN
F 3 "~" H 10350 4500 50  0001 C CNN
	1    10150 4500
	1    0    0    -1  
$EndComp
Text Notes 1550 5950 0    50   ~ 0
Testpoints & Mounting\n
Wire Wire Line
	1350 1600 1550 1600
Wire Wire Line
	9050 5200 9050 6300
Wire Wire Line
	9400 5100 9050 5100
Wire Wire Line
	9050 5100 8950 5200
Wire Wire Line
	2050 1100 2500 1100
Wire Wire Line
	2500 1550 2500 1100
Connection ~ 2500 1100
Wire Wire Line
	2500 1100 2800 1100
Wire Wire Line
	3100 1100 3450 1100
Wire Wire Line
	3450 1100 3450 1550
Wire Wire Line
	1150 1550 1150 1600
Wire Wire Line
	1150 1600 1350 1600
Connection ~ 1350 1600
Wire Wire Line
	900  1100 1150 1100
Wire Wire Line
	1550 1100 1150 1100
Connection ~ 1150 1100
Wire Wire Line
	1150 1250 1150 1100
Wire Wire Line
	1550 1250 1550 1100
Connection ~ 1550 1100
Wire Wire Line
	3450 1100 3750 1100
Connection ~ 3450 1100
Connection ~ 4050 1100
Wire Wire Line
	4050 1100 4400 1100
Wire Wire Line
	2500 1750 2300 1750
Wire Wire Line
	2300 1750 2300 650 
Wire Wire Line
	1150 650  1150 700 
Connection ~ 10150 4500
Wire Wire Line
	10150 4500 10200 4500
Connection ~ 1150 700 
Wire Wire Line
	1150 700  1150 1100
Wire Wire Line
	1150 650  2300 650 
Connection ~ 3750 1100
Wire Wire Line
	3750 1100 4050 1100
$Comp
L Mechanical:MountingHole H1
U 1 1
P 700 7600
F 0 "H1" H 800 7646 50  0000 L CNN
F 1 "MountingHole" H 800 7555 50  0000 L CNN
F 2 "MountingHole:MountingHole_3.2mm_M3_DIN965_Pad" H 700 7600 50  0001 C CNN
F 3 "~" H 700 7600 50  0001 C CNN
	1    700  7600
	1    0    0    -1  
$EndComp
$Comp
L Mechanical:MountingHole H2
U 1 1
P 1400 7600
F 0 "H2" H 1500 7646 50  0000 L CNN
F 1 "MountingHole" H 1500 7555 50  0000 L CNN
F 2 "MountingHole:MountingHole_3.2mm_M3_DIN965_Pad" H 1400 7600 50  0001 C CNN
F 3 "~" H 1400 7600 50  0001 C CNN
	1    1400 7600
	1    0    0    -1  
$EndComp
$Comp
L Mechanical:MountingHole H3
U 1 1
P 2100 7600
F 0 "H3" H 2200 7646 50  0000 L CNN
F 1 "MountingHole" H 2200 7555 50  0000 L CNN
F 2 "MountingHole:MountingHole_3.2mm_M3_DIN965_Pad" H 2100 7600 50  0001 C CNN
F 3 "~" H 2100 7600 50  0001 C CNN
	1    2100 7600
	1    0    0    -1  
$EndComp
$Comp
L Mechanical:MountingHole H4
U 1 1
P 2800 7600
F 0 "H4" H 2900 7646 50  0000 L CNN
F 1 "MountingHole" H 2900 7555 50  0000 L CNN
F 2 "MountingHole:MountingHole_3.2mm_M3_DIN965_Pad" H 2800 7600 50  0001 C CNN
F 3 "~" H 2800 7600 50  0001 C CNN
	1    2800 7600
	1    0    0    -1  
$EndComp
$EndSCHEMATC
